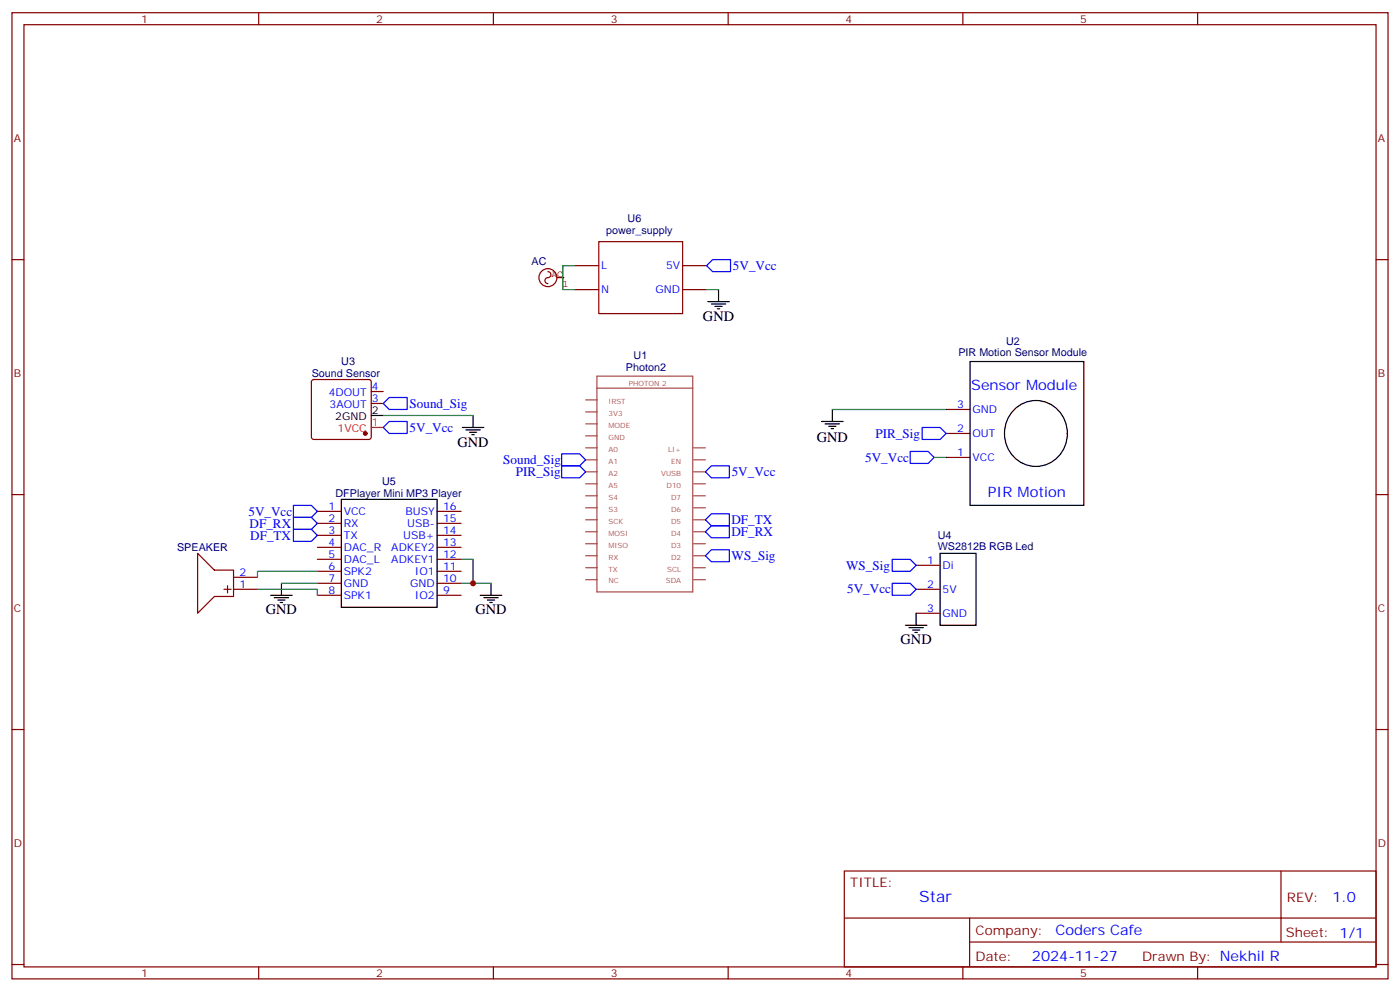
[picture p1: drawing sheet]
<svg xmlns="http://www.w3.org/2000/svg" width="412mm" height="292mm" viewBox="0 0 412 292" stroke-linecap="round" stroke-linejoin="round" font-family="sans-serif">
<g fill="none" stroke="#870000" stroke-width=".35">
<path d="M3.5 3.7h405.4v284.4h-405.4zM7.1 7.3h398.2v277.3h-398.2zM76.2 3.7v3.6M145.3 3.7v3.6M214.5 3.7v3.6M283.6 3.7v3.6M352.8 3.7v3.6M3.5 76.4h3.6M169.3 78.2h7.1M176.4 71.1h24.7v21.2h-24.7zM201.1 78.2h7M405.3 76.4h3.6"/>
<path d="M169.3 85.2h7.1M201.1 85.2h7M92 111.9l.4-.2h16.3l.5 .2 .2 .5v16.2l-.3 .5-.4 .2h-16.3l-.5-.2-.2-.5v-16.2zM109.4 118.7h3.5M109.4 115.2h3.5M278.7 134.6h7.1M278.7 127.6h7.1M278.7 120.5h7.1M3.5 145.6h3.6M93.5 150.5h7M93.5 154h7M93.5 157.6h7"/>
<path d="M128.8 150.5h7M128.8 154h7M128.8 157.6h7M405.3 145.6h3.6M58.2 162.8l4.9 5h5.7v7.7h-5.7l-4.9 5zM66 173.4h2.1M67 172.4v2.1M68.8 173.4h7M68.8 169.9h7M93.5 161.1h7M93.5 164.6h7M93.5 168.1h7"/>
<path d="M93.5 171.7h7M93.5 175.2h7M128.8 161.1h7M128.8 164.6h7M128.8 168.1h7M128.8 171.7h7M128.8 175.2h7M269.9 166.4h7M269.9 173.4h7M269.9 180.5h7M3.5 214.7h3.6M405.3 214.7h3.6"/>
<path d="M248.7 256.3h156.6v28.3h-156.6zM377.3 256.4v20.8M248.7 270.2h156.5M285.6 277.2h119.6M285.6 270.2v14.1M3.5 283.8h3.6M76.2 284.6v3.5M145.3 284.6v3.5M214.5 284.6v3.5M283.6 284.6v3.5M352.8 284.6v3.5M405.3 283.8h3.6"/>
</g>
<g fill="none" stroke="#a64a4a" stroke-width=".35">
<path d="M172.5 117.7h3.5M175.8 110.7h28.3v63.5h-28.3zM175.8 114.2h28.3M172.5 121.2h3.5M172.5 124.7h3.5M172.5 128.3h3.5M172.5 131.8h3.5M172.5 135.3h3.5M172.5 138.9h3.5M204.3 131.8h3.5M204.3 135.3h3.5M204.3 138.9h3.5"/>
<path d="M172.5 142.4h3.5M172.5 145.9h3.5M172.5 149.4h3.5M172.5 153h3.5M172.5 156.5h3.5M204.3 142.4h3.5M204.3 145.9h3.5M204.3 149.4h3.5M204.3 153h3.5M204.3 156.5h3.5M172.5 160h3.5M172.5 163.5h3.5"/>
<path d="M172.5 167.1h3.5M172.5 170.6h3.5M204.3 160h3.5M204.3 163.5h3.5M204.3 167.1h3.5M204.3 170.6h3.5"/>
</g>
<circle cx="107.6" cy="127.6" r=".53" fill="#870000" stroke="#870000" stroke-width=".35"/>
<path d="M109.4 125.8h3.5" fill="none" stroke="#f00" stroke-width=".35"/>
<g fill="none" stroke="#000" stroke-width=".35">
<path d="M208.5 88.8h6.3M209.5 89.5h4.3M210.6 90.2h2.1M211.3 90.9h.7M211.7 85.2v3.6M285.8 106.4h33.5v42.3h-33.5zM109.4 122.3h3.5M136.2 125.8h6.3M137.2 126.5h4.3M138.3 127.2h2.1M139 127.9h.7M139.3 122.3v3.5"/>
<path d="M242 124h6.4M243.1 124.7h4.2M244.1 125.4h2.1M244.8 126.2h.7M245.2 120.5v3.5M299 120.3a9.3 9.3 0 0 1 10.7-1.2 9.3 9.3 0 0 1 4.6 9.7 9.2 9.2 0 0 1-9.8 8.4 9.2 9.2 0 0 1-8.6-9.6 9.9 9.9 0 0 1 3.1-7.3zM100.5 147h28.3v31.7h-28.3zM79.7 175.2h6.4M80.8 175.9h4.2M81.8 176.6h2.2M82.5 177.3h.8M82.9 171.7v3.5"/>
<path d="M141.5 175.2h6.3M142.5 175.9h4.3M143.6 176.6h2.1M144.3 177.3h.7M144.6 171.7v3.5M276.9 162.8h10.6v21.2h-10.6zM266.7 184h6.3M267.8 184.7h4.2M268.8 185.4h2.1M269.5 186.1h.7M269.9 180.5v3.5"/>
</g>
<g fill="none" stroke="#00f" stroke-width=".35">
<path d="M208.1 78.2l1.8-1.8h5.3v3.5h-5.3zM112.9 118.7l1.8-1.7h5.2v3.5h-5.2zM112.9 125.8l1.8-1.8h5.2v3.6h-5.2zM165.5 133.6h5.2l1.8 1.7-1.8 1.8h-5.2zM165.5 137.1h5.2l1.8 1.8-1.8 1.7h-5.2zM207.8 138.9l1.7-1.8h5.3v3.5h-5.3zM268.1 132.9h5.3l1.8 1.7-1.8 1.8h-5.3zM271.6 125.8h5.3l1.8 1.8-1.8 1.7h-5.3zM86.4 148.7h5.3l1.8 1.8-1.8 1.8h-5.3zM86.4 152.3h5.3l1.8 1.7-1.8 1.8h-5.3zM86.4 155.8h5.3l1.8 1.8-1.8 1.7h-5.3zM207.8 156.5l1.7-1.8h5.3v3.6h-5.3z"/>
<path d="M207.8 153l1.7-1.8h5.3v3.5h-5.3zM207.8 163.5l1.7-1.7h5.3v3.5h-5.3zM262.8 171.7h5.3l1.8 1.7-1.8 1.8h-5.3zM262.8 164.6h5.3l1.8 1.8-1.8 1.7h-5.3z"/>
</g>
<path d="M208.1 85.2h3.6M112.9 122.3h26.4M245.2 120.5h33.5M275.2 134.6h3.5M75.8 173.4h17.7v1.8M82.9 171.7h10.6M93.5 168.1h-17.7v1.8M135.8 164.6h3.5v7.1M135.8 171.7h8.8" fill="none" stroke="#008700" stroke-width=".35"/>
<circle cx="165.8" cy="81.7" r=".18" fill="#850000"/>
<g fill="none" stroke="#850000" stroke-width=".35">
<path d="M161.4 79.9a.94 .94 0 0 1 .9 1.2 .94 .94 0 0 1-1.2 .7 .88 .88 0 0 0-.6 1 .88 .88 0 0 0 .9 .7M164 81.7h1.8"/>
<circle cx="161.4" cy="81.7" r="2.65"/>
</g>
<path d="M169.3 78.2h-3.5v7h3.5" fill="none" stroke="#008700" stroke-width=".35"/>
<circle cx="139.3" cy="171.7" r=".88" fill="#c00"/>
<text font-size="4.6" fill="#00f" x="270.8" y="265.4">Star</text>
<g font-size="4.2">
<text x="207.1" y="94.4">GND</text>
<text x="134.8" y="131.4">GND</text>
<text x="240.6" y="130.1">GND</text>
<text x="78.3" y="180.8">GND</text>
<text x="140.1" y="180.8">GND</text>
<text x="265.3" y="189.7">GND</text>
</g>
<g font-size="4.2" fill="#00f">
<text x="286.1" y="114.6">Sensor Module</text>
<text x="291" y="146.4">PIR Motion</text>
<text x="392.5" y="265.6">1.0</text>
<text x="310.9" y="275.2">Coders Cafe</text>
<text x="304" y="283">2024-11-27</text>
</g>
<g font-size="3.9" fill="#00f">
<text x="215.9" y="79.5">5V_Vcc</text>
<text x="120.6" y="120">Sound_Sig</text>
<text x="120.6" y="127.1">5V_Vcc</text>
<text x="257.9" y="128.8">PIR_Sig</text>
<text x="148.2" y="136.6">Sound_Sig</text>
<text x="254.9" y="135.9">5V_Vcc</text>
<text x="152" y="140.1">PIR_Sig</text>
<text x="215.5" y="140.2">5V_Vcc</text>
<text x="73.2" y="151.7">5V_Vcc</text>
<text x="73.5" y="155.3">DF_RX</text>
<text x="215.5" y="154.3">DF_TX</text>
<text x="73.7" y="158.8">DF_TX</text>
<text x="215.4" y="157.7">DF_RX</text>
<text x="215.5" y="164.9">WS_Sig</text>
<text x="249.2" y="167.6">WS_Sig</text>
<text x="249.6" y="174.7">5V_Vcc</text>
</g>
<g font-size="3.9" fill="#800">
<text x="250.5" y="260.9">TITLE:</text>
<text x="379.1" y="265.6">REV:</text>
<text x="287.4" y="275.1">Company:</text>
<text x="378.7" y="275.7">Sheet: 1/1</text>
<text x="287.4" y="282.8">Date:</text>
<text x="336.4" y="282.9">Drawn By: Nekhil R</text>
</g>
<g font-size="3.2" fill="#800">
<text x="41.6" y="6.7">1</text>
<text x="110.8" y="6.7">2</text>
<text x="179.9" y="6.7">3</text>
<text x="249.1" y="6.7">4</text>
<text x="318.2" y="6.7">5</text>
<text x="4.1" y="41.8">A</text>
<text x="405.9" y="41.8">A</text>
<text x="4.1" y="111">B</text>
<text x="405.9" y="111">B</text>
<text x="4.1" y="180.1">C</text>
<text x="405.9" y="180.1">C</text>
<text x="4.1" y="249.3">D</text>
<text x="405.9" y="249.3">D</text>
<text x="41.6" y="287.5">1</text>
<text x="110.8" y="287.5">2</text>
<text x="179.9" y="287.5">3</text>
<text x="249.1" y="287.5">4</text>
<text x="318.2" y="287.5">5</text>
</g>
<g font-size="3.2" fill="#000080">
<text x="184.9" y="65.2">U6</text>
<text x="178.6" y="68.8">power_supply</text>
<text x="156.6" y="78">AC</text>
<text x="296.3" y="101.5">U2</text>
<text x="100.5" y="107.5">U3</text>
<text x="186.6" y="105.8">U1</text>
<text x="282.3" y="104.7">PIR Motion Sensor Module</text>
<text x="91.8" y="111.1">Sound Sensor</text>
<text x="184.4" y="109.3">Photon2</text>
<text x="112.5" y="142.6">U5</text>
<text x="98.8" y="146.3">DFPlayer Mini MP3 Player</text>
<text x="276.2" y="161.8">WS2812B RGB Led</text>
<text x="276.2" y="158.7">U4</text>
<text x="52.2" y="162.2">SPEAKER</text>
</g>
<g font-size="3.2" fill="#00f">
<text x="177.1" y="79.2">L</text>
<text x="196.2" y="79.2">5V</text>
<text x="177.1" y="86.3">N</text>
<text x="193.1" y="86.3">GND</text>
<text x="96.8" y="116.6">4DOUT</text>
<text x="109.5" y="118.4">3</text>
<text x="109.5" y="114.9">4</text>
<text x="97.1" y="120.2">3AOUT</text>
<text x="282" y="120.2">3</text>
<text x="286.5" y="121.6">GND</text>
<text x="282" y="127.2">2</text>
<text x="286.5" y="128.6">OUT</text>
<text x="282" y="134.3">1</text>
<text x="286.5" y="135.7">VCC</text>
<text x="96.8" y="150.1">1</text>
<text x="96.8" y="153.7">2</text>
<text x="101.2" y="151.6">VCC</text>
<text x="101.2" y="155.1">RX</text>
<text x="119.4" y="151.6">BUSY</text>
<text x="120" y="155.1">USB-</text>
<text x="130.5" y="153.7">15</text>
<text x="130.5" y="150.1">16</text>
<text x="96.8" y="157.2">3</text>
<text x="96.8" y="160.7">4</text>
<text x="101.2" y="158.6">TX</text>
<text x="118.8" y="158.6">USB+</text>
<text x="130.5" y="160.7">13</text>
<text x="130.5" y="157.2">14</text>
<text x="96.8" y="164.3">5</text>
<text x="96.8" y="167.8">6</text>
<text x="101.2" y="162.1">DAC_R</text>
<text x="101.2" y="165.7">DAC_L</text>
<text x="115.3" y="165.7">ADKEY1</text>
<text x="115.3" y="162.1">ADKEY2</text>
<text x="130.5" y="167.8">11</text>
<text x="130.5" y="164.3">12</text>
<text x="273.1" y="166">1</text>
<text x="277.6" y="167.4">Di</text>
<text x="70.6" y="173.1">1</text>
<text x="70.6" y="169.5">2</text>
<text x="96.8" y="171.3">7</text>
<text x="101.2" y="169.2">SPK2</text>
<text x="101.2" y="172.7">GND</text>
<text x="120.8" y="172.7">GND</text>
<text x="122.2" y="169.2">IO1</text>
<text x="130.5" y="171.3">10</text>
<text x="273.1" y="173.1">2</text>
<text x="96.8" y="174.8">8</text>
<text x="101.2" y="176.2">SPK1</text>
<text x="122.2" y="176.2">IO2</text>
<text x="130.5" y="174.8">9</text>
<text x="277.6" y="174.5">5V</text>
<text x="273.1" y="180.1">3</text>
<text x="277.6" y="181.5">GND</text>
</g>
<g font-size="3.2">
<text x="98.8" y="123.7">2GND</text>
<text x="109.5" y="121.9">2</text>
</g>
<g font-size="3.2" fill="#f00">
<text x="109.5" y="125.4">1</text>
<text x="99.4" y="127.2">1VCC</text>
</g>
<g font-size="2.8" fill="#840000">
<text x="162.4" y="81.6">AC</text>
<text x="165.8" y="84.3">1</text>
</g>
<g font-size="2.1" fill="#a54b4b">
<text x="185.2" y="113.5">PHOTON 2</text>
<text x="179.3" y="118.8">!RST</text>
<text x="179.3" y="122.3">3V3</text>
<text x="179.3" y="125.9">MODE</text>
<text x="179.3" y="129.4">GND</text>
<text x="179.3" y="132.9">A0</text>
<text x="179.3" y="136.4">A1</text>
<text x="196.8" y="132.9">LI+</text>
<text x="197.7" y="136.4">EN</text>
<text x="179.3" y="140">A2</text>
<text x="179.3" y="143.5">A5</text>
<text x="194.8" y="140">VUSB</text>
<text x="196.3" y="143.5">D10</text>
<text x="179.3" y="147">S4</text>
<text x="197.7" y="147">D7</text>
<text x="179.3" y="150.5">S3</text>
<text x="179.3" y="154.1">SCK</text>
<text x="197.7" y="154.1">D5</text>
<text x="197.7" y="150.5">D6</text>
<text x="179.3" y="157.6">MOSI</text>
<text x="179.3" y="161.1">MISO</text>
<text x="197.7" y="161.1">D3</text>
<text x="197.7" y="157.6">D4</text>
<text x="179.3" y="164.7">RX</text>
<text x="197.7" y="164.7">D2</text>
<text x="179.3" y="168.2">TX</text>
<text x="179.3" y="171.7">NC</text>
<text x="196.1" y="171.7">SDA</text>
<text x="196.5" y="168.2">SCL</text>
</g>
</svg>
